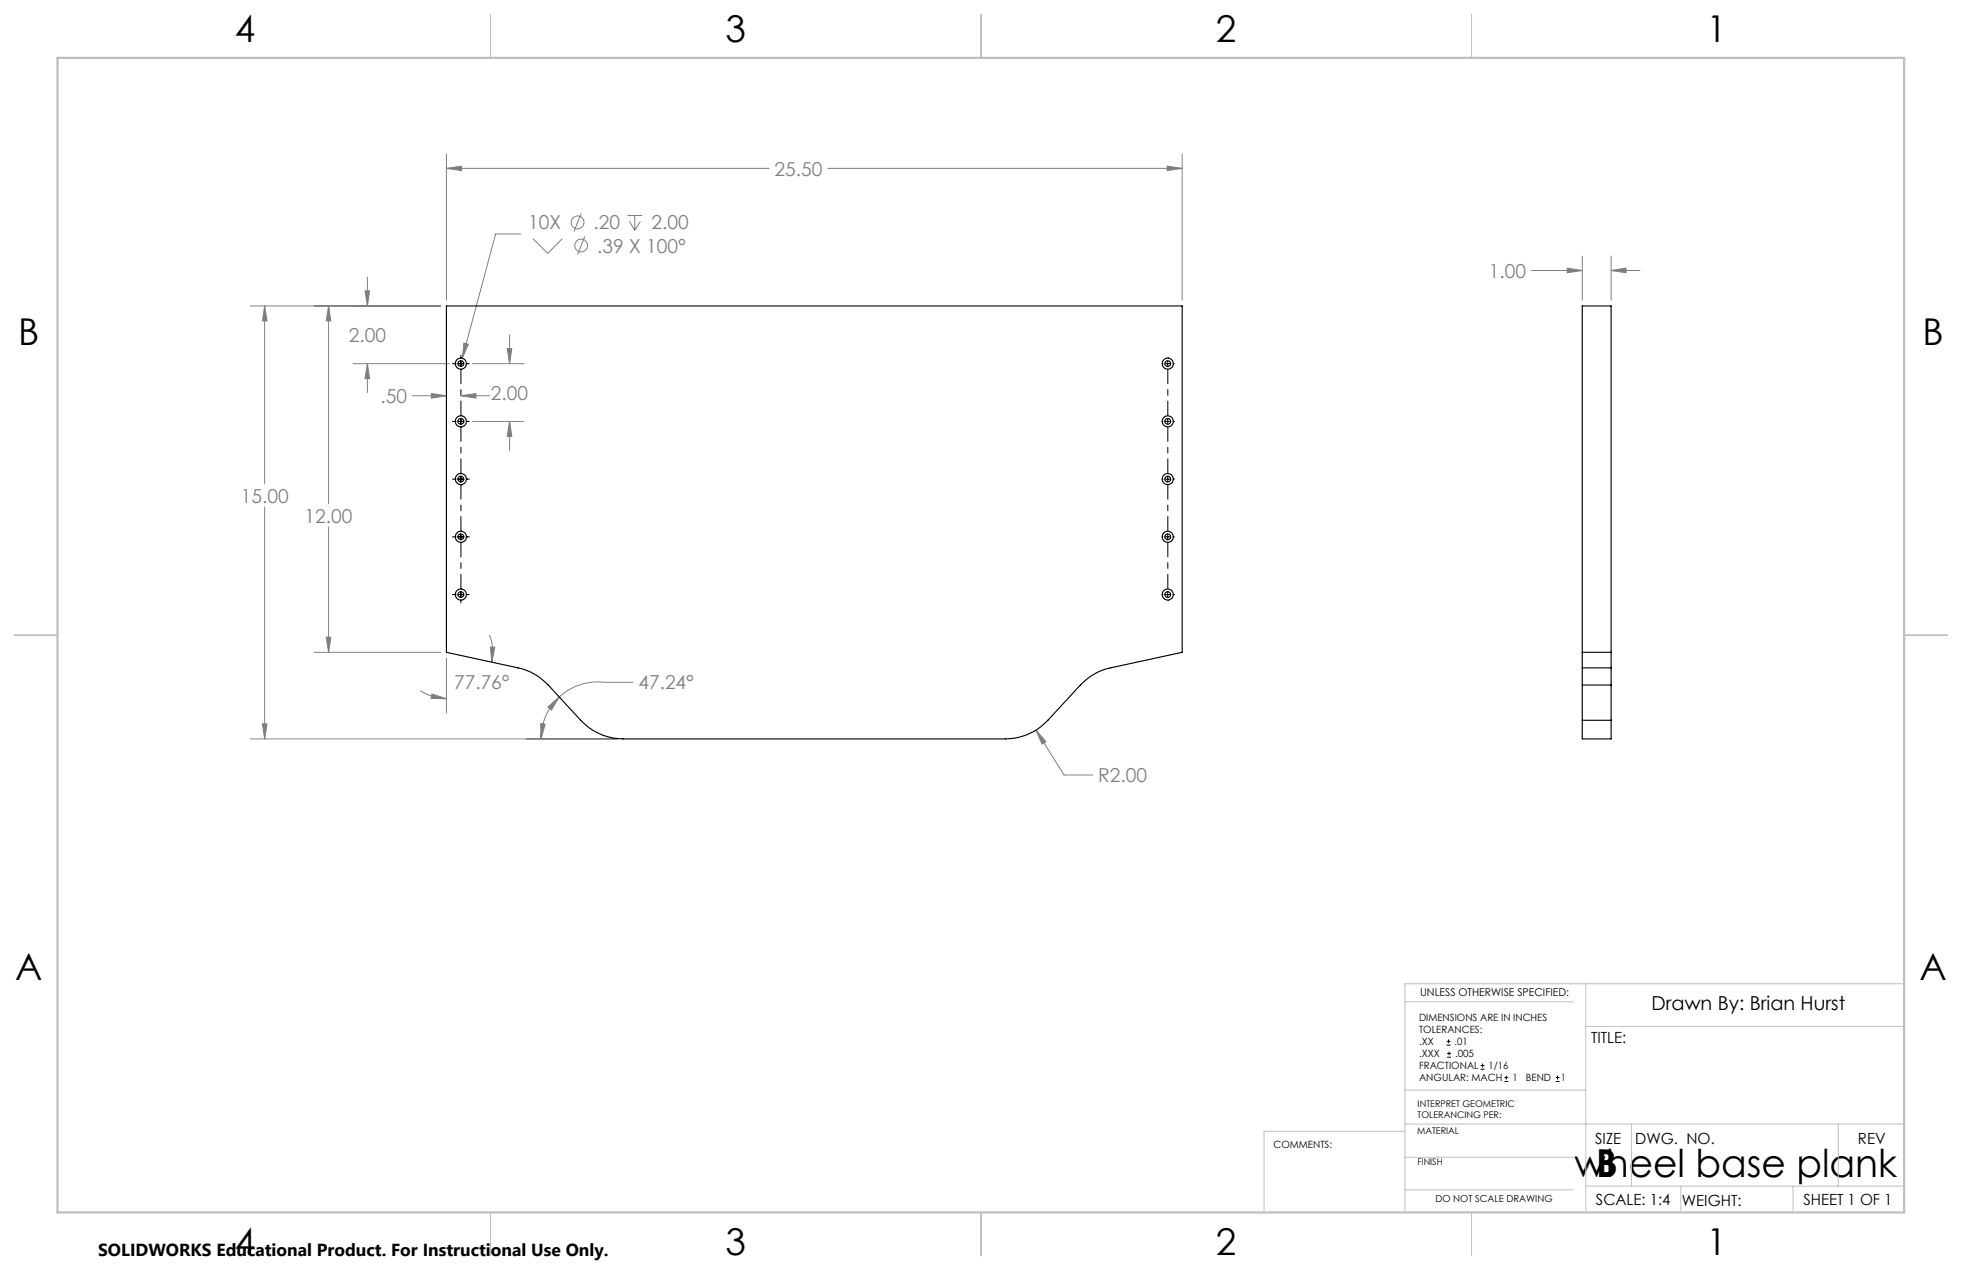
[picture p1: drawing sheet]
<svg xmlns="http://www.w3.org/2000/svg" width="432mm" height="279mm" viewBox="0 0 432 279" stroke-linecap="round" stroke-linejoin="round" font-family="sans-serif">
<g fill="none" stroke="#808080" stroke-width=".22">
<path d="M98.2 37l3.4-.5v1zM98.2 33.9v32.1M98.2 37h71.1M182.2 37h78M256.9 36.5l3.3 .5-3.3 .5zM260.2 33.9v32.1M114.6 51.5h-5.5l-7.4 27.3M117.3 52.5l3.2 3.2 3.3-3.2M127.9 46.9l-1.6 4M128.7 52l-1.6 4M138.1 47.4h3.2M138.5 48.7l1.2 2"/>
<path d="M139.7 47.4v3.3M140.9 48.7l-1.2 2M337 59.5h11.2M344.9 59l3.3 .5-3.3 .5zM348.2 56.3v9.7M354.6 59.5l3.3-.5v1zM354.6 56.3v9.7M354.6 59.5h6.3M55.1 67.3h41.9M58.2 67.3l.6 3.3h-1.1zM58.2 67.3v39.2M72.3 67.3l.5 3.3h-1z"/>
<path d="M72.3 67.3v43.5M80.3 64h1.1l-.5 3.3zM80.9 61v6.3M102.1 75.5l1 .2-1.4 3.1zM111.6 76.7h1l-.5 3.3zM112.1 73.7v6.3M77.7 80h21.2M80.9 80l.5 3.3h-1.1zM80.9 80v6.4M90.8 87.1h7.4M94.9 86.6l3.3 .5-3.3 .5zM101.4 87.1l3.3-.5v1z"/>
<path d="M101.4 87.1h6.4M104 80h11.3M104 92.7h11.3M112.1 92.7l.5 3.3h-1zM112.1 92.7v6.4M58.2 111.5v51.1M72.3 115.9v27.6M107.7 139.7l.2 .4a10.1 10.1 0 0 1 .3 5.6M57.7 159.2h1.1l-.6 3.4zM69.1 143.5h27.9M71.8 140.2h1l-.5 3.3zM92.5 151.9l1.2 .7a10.6 10.6 0 0 0 4.5 1.1"/>
<path d="M95.1 152.7l3.1 1h-3.3zM98.2 144.8v12.1M107.9 142.3l1 .1-.7 3.3zM119 159.2l1 .1-.9 3.3zM120.6 155.5l2.5-2.1-1.7 2.8zM123.1 153.4a12.5 12.5 0 0 0-4 9.2M139.3 150.1h-6.3a12.4 12.4 0 0 0-9.9 3.3M55.1 162.6h80.8M228 160.6l2.2 2.6-.9 .5zM228 160.6l6.2 9.9h6.3"/>
<circle cx="127.1" cy="48.9" r="1.4"/>
<circle cx="127.9" cy="54" r="1.41"/>
</g>
<g fill="none" stroke="#000" stroke-width=".22">
<path d="M101.4 78.7h.1M101.4 78.1v.6M101.4 79.4v1.2M257 78.7h.1M257 79.4v1.2M99.6 92.7h.6M99.6 80h.6M100.2 92.7h.1M100.2 80h.1M100.8 92.7h1.3M100.8 80h1.3M101.4 91.4h.1"/>
<path d="M101.4 94h.1M101.4 81.3h.1M101.4 92.1v1.2M102.7 92.7h.1M102.7 80h.1M102.7 92.7h.6M102.7 80h.6M255.7 92.7h.1M255.7 80h.1M256.4 92.7h1.2M256.4 80h1.2M257 92.1v1.2"/>
<path d="M258.3 92.7h.1M258.3 80h.1M99.6 118.1h.6M99.6 105.4h.6M100.2 118.1h.1M100.2 105.4h.1M100.8 118.1h1.3M100.8 105.4h1.3M101.4 116.8h.1M101.4 119.4h.1M101.4 104.1h.1M101.4 106.7h.1"/>
<path d="M101.4 104.8v1.2M101.4 117.5v1.2M102.7 118.1h.1M102.7 105.4h.1M102.7 118.1h.6M102.7 105.4h.6M255.7 118.1h.1M255.7 105.4h.1M256.4 118.1h1.2M256.4 105.4h1.2M257 104.8v1.2M257 117.5v1.2"/>
<path d="M258.3 118.1h.1M258.3 105.4h.1M99.6 130.8h.6M100.2 130.8h.1M100.8 130.8h1.3M101.4 129.5h.1M101.4 132.1h.1M101.4 130.2v1.2M101.4 132.1v.5M102.7 130.8h.1M102.7 130.8h.6M255.7 130.8h.1"/>
<path d="M256.4 130.8h1.2M257 132.1h.1M257 130.2v1.2M258.3 130.8h.1M318.4 229.9h.8M318.4 229.1h.8M318.5 232.6h.8M318.5 231.8h.8M318.8 228.7v.8M318.9 231.4v.8M325.9 235.2h.8M325.9 234.4h.8"/>
<path d="M326.3 234v.8M331.1 237.9h.8M331.1 237.1h.8M331.5 236.6v.9M342.4 237.9h.8M342.4 237.1h.8M342.8 236.6v.9"/>
</g>
<path d="M101.4 91.4v-10.2M257 91.4v-10.2M101.4 104.1v-10.2M101.4 116.8v-10.2M257 116.8v-10.2M257 104.1v-10.2M101.4 129.5v-10.2M257 129.5v-10.2" fill="none" stroke="#000" stroke-width=".22" stroke-dasharray="15.2 1.3 1.3 1.3" stroke-dashoffset="12.1"/>
<g fill="none" stroke="#c0c0c0" stroke-width=".22">
<path d="M349 216.4v50M419.1 216.4h-109.9v50M309.2 220.4h37.1M309.2 239.8h39.8M349 225.8h70.1M309.2 248.9h-31v17.5M309.2 247.3h109.9M309.2 254.6h37.1M359.1 247.3v13.6M404.6 247.3v13.6M309.2 261.8h37.1M349 260.9h70.1"/>
<path d="M369.9 260.9v5.5M394.6 260.9v5.5"/>
</g>
<path d="M108 3.2v9.5M215.9 3.2v9.5M323.8 3.2v9.5M3.1 139.7h9.6M419.1 139.7h9.5M108 266.7v9.6M215.9 266.7v9.6M323.8 266.7v9.6" fill="none" stroke="#c0c0c0" stroke-width=".25"/>
<path d="M12.7 12.7h406.4v254h-406.4z" fill="none" stroke="#c0c0c0" stroke-width=".5"/>
<path d="M256.9 36.5l3.3 .5-3.3 .5zM98.2 37l3.4-.5v1zM58.2 67.3l.6 3.3h-1.1zM57.7 159.2h1.1l-.6 3.4zM72.3 67.3l.5 3.3h-1zM71.8 140.2h1l-.5 3.3zM95.1 152.7l3.1 1h-3.3zM107.9 142.3l1 .1-.7 3.3zM120.6 155.5l2.5-2.1-1.7 2.8zM119 159.2l1 .1-.9 3.3zM111.6 76.7h1l-.5 3.3zM112.1 92.7l.5 3.3h-1zM101.4 87.1l3.3-.5v1zM94.9 86.6l3.3 .5-3.3 .5zM80.9 80l.5 3.3h-1.1zM80.3 64h1.1l-.5 3.3zM102.1 75.5l-.4 3.3 1.4-3.1zM228 160.6l1.3 3.1 .9-.5zM344.9 59l3.3 .5-3.3 .5zM354.6 59.5l3.3-.5v1z" fill="#808080"/>
<g fill="none" stroke="#000" stroke-width=".25">
<path d="M98.2 67.3h162v76.2l-15.8 3.4a12.8 12.8 0 0 0-6.6 3.8l-7.2 7.8a12.9 12.9 0 0 1-9.3 4.1h-84.2a12.6 12.6 0 0 1-9.3-4.1l-7.2-7.8a12.8 12.8 0 0 0-6.6-3.8l-15.8-3.4zM348.2 146.9v3.8M348.2 158.5v4.1h6.4v-4.1M348.2 146.9v-79.6h6.4v79.6M348.2 143.5h6.4M348.2 150.7v7.8M348.2 146.9h6.4M348.2 150.7h6.4M348.2 158.5h6.4M354.6 146.9v3.8M354.6 150.7v7.8"/>
<circle cx="101.4" cy="80" r=".63"/>
<circle cx="101.4" cy="80" r="1.23"/>
<circle cx="257" cy="80" r=".63"/>
<circle cx="257" cy="80" r="1.23"/>
<circle cx="101.4" cy="92.7" r=".63"/>
<circle cx="101.4" cy="92.7" r="1.23"/>
<circle cx="257" cy="92.7" r=".63"/>
<circle cx="257" cy="92.7" r="1.23"/>
<circle cx="101.4" cy="105.4" r=".63"/>
<circle cx="101.4" cy="118.1" r=".63"/>
<circle cx="101.4" cy="118.1" r="1.23"/>
<circle cx="101.4" cy="105.4" r="1.23"/>
<circle cx="257" cy="105.4" r=".63"/>
<circle cx="257" cy="118.1" r=".63"/>
<circle cx="257" cy="118.1" r="1.23"/>
<circle cx="257" cy="105.4" r="1.23"/>
<circle cx="101.4" cy="130.8" r=".63"/>
<circle cx="101.4" cy="130.8" r="1.23"/>
<circle cx="257" cy="130.8" r=".63"/>
<circle cx="257" cy="130.8" r="1.23"/>
</g>
<g font-size="8.5">
<text x="346.5" y="258.9">wheel base plank</text>
<text x="351.3" y="259">B</text>
</g>
<g font-size="8.1">
<text x="51.7" y="9.3">4</text>
<text x="159.7" y="9.3">3</text>
<text x="267.6" y="9.3">2</text>
<text x="375.6" y="9.3">1</text>
<text x="4" y="76">B</text>
<text x="423.1" y="76">B</text>
<text x="3.3" y="215.7">A</text>
<text x="422.4" y="215.7">A</text>
<text x="51.7" y="276">4</text>
<text x="159.7" y="276">3</text>
<text x="267.6" y="276">2</text>
<text x="375.6" y="276">1</text>
</g>
<g font-size="4.2" fill="#808080">
<text x="170.5" y="38.6">25.50</text>
<text x="116.2" y="50.5">10X</text>
<text x="130.6" y="50.5">.20</text>
<text x="143.4" y="50.5">2.00</text>
<text x="131.4" y="55.6">.39 X 100°</text>
<text x="327.7" y="61.1">1.00</text>
<text x="76.8" y="75.2">2.00</text>
<text x="83.7" y="88.7">.50</text>
<text x="108" y="88">2.00</text>
<text x="53" y="110.6">15.00</text>
<text x="67.1" y="115">12.00</text>
<text x="99.9" y="151.7">77.76°</text>
<text x="140.5" y="151.7">47.24°</text>
<text x="241.7" y="172.1">R2.00</text>
</g>
<text font-size="4.2" x="363.4" y="222.3">Drawn By: Brian Hurst</text>
<text font-size="3.8" x="21.6" y="276.3">SOLIDWORKS Educational Product. For Instructional Use Only.</text>
<g font-size="3.4">
<text x="350.2" y="229.5">TITLE:</text>
<text x="351.1" y="251.6">SIZE</text>
<text x="359.9" y="251.6">DWG. NO.</text>
<text x="408.9" y="251.7">REV</text>
<text x="351.2" y="265.2">SCALE: 1:4</text>
<text x="370.1" y="265.3">WEIGHT:</text>
<text x="396.9" y="265.2">SHEET 1 OF 1</text>
</g>
<text font-size="2.4" x="312.5" y="219">UNLESS OTHERWISE SPECIFIED:</text>
<g font-size="2.2">
<text x="312.3" y="224.6">DIMENSIONS ARE IN INCHES</text>
<text x="312.3" y="227.3">TOLERANCES:</text>
<text x="312.3" y="229.9">.XX</text>
<text x="312.3" y="232.6">.XXX</text>
<text x="320.1" y="229.9">.01</text>
<text x="320.2" y="232.6">.005</text>
<text x="312.3" y="235.2">FRACTIONAL</text>
<text x="312.3" y="237.9">ANGULAR: MACH</text>
<text x="327.6" y="235.2">1/16</text>
<text x="332.8" y="237.9">1</text>
<text x="335.8" y="237.9">BEND</text>
<text x="343.5" y="237.9">1</text>
<text x="280.3" y="252.6">COMMENTS:</text>
</g>
<text font-size="2.1" x="315.9" y="264.5">DO NOT SCALE DRAWING</text>
<g font-size="2">
<text x="312" y="243.5">INTERPRET GEOMETRIC</text>
<text x="312" y="246">TOLERANCING PER:</text>
<text x="311.9" y="249.5">MATERIAL</text>
<text x="311.9" y="256.3">FINISH</text>
</g>
</svg>
